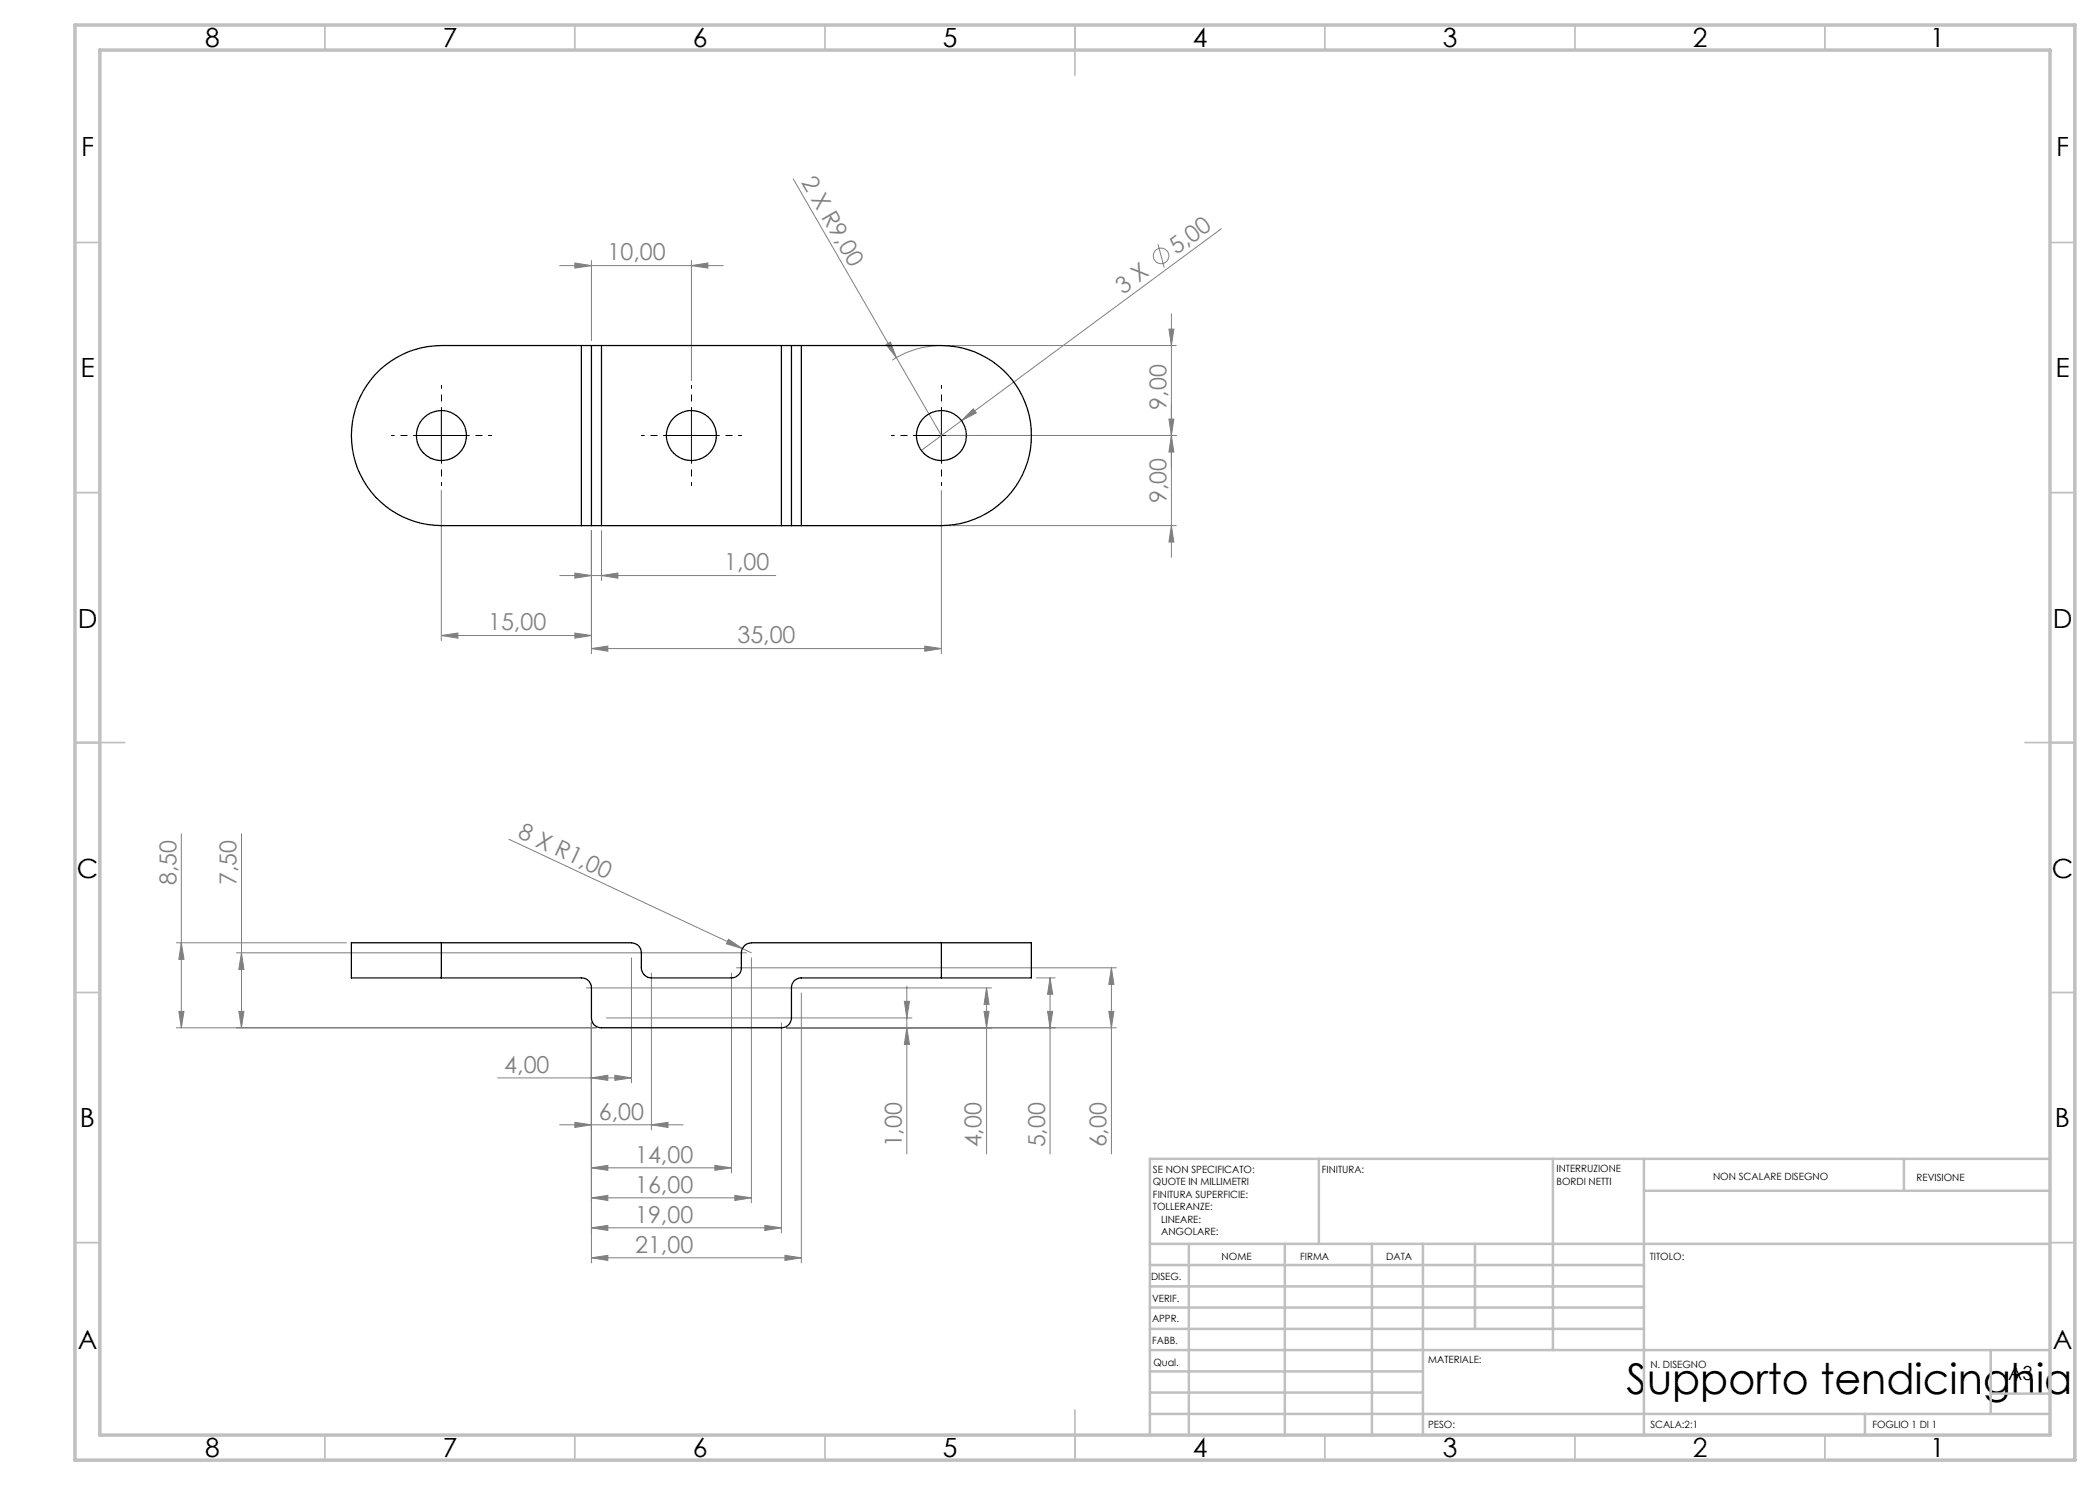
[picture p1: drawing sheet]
<svg xmlns="http://www.w3.org/2000/svg" width="420mm" height="297mm" viewBox="0 0 420 297" stroke-linecap="round" stroke-linejoin="round" font-family="sans-serif">
<g fill="none" stroke="#808080" stroke-width=".2">
<path d="M158.6 35.8l20.7 35.7M111.9 53.1h32.7M115 52.6l3.3 .5-3.3 .5zM118.3 52.1v16M138.3 53.1l3.3-.5v1zM138.3 52.1v24M231.6 48.9l1.2 4.6M244.3 45.8l-52 38.3M121.3 69.1h114M177.2 68.9l.9-.5 1.2 3.1zM179.3 71.5l9 15.6M187.3 69.1a18 18 0 0 0-8.9 2.9"/>
<path d="M233.8 65.8h1l-.5 3.3zM234.3 62.8v48.7M88.3 98.1v30M188.3 98.1v32.6M189.3 87.1h46M192.3 84.1l-8 6M194.7 81.8l.6 .8-3 1.5zM233.8 83.8h1l-.5 3.3zM234.3 87.1l.5 3.3h-1zM111.9 115.1h43.3M115 114.6l3.3 .5-3.3 .5zM118.3 106.1v24.6"/>
<path d="M120.3 115.1l3.3-.5v1zM120.3 106.1v10M121.3 105.1h114M234.3 105.1l.5 3.3h-1zM88.3 127.1l3.3-.5v1zM88.3 127.1h30M115 126.6l3.3 .5-3.3 .5zM118.3 129.7l3.3-.5v1zM118.3 129.7h70M185 129.2l3.3 .5-3.3 .5zM36.3 166.8v38.8M48.3 166.8v38.8"/>
<path d="M101.8 167.8l46.7 21.9M35.3 188.6h34M36.3 188.6l.5 3.3h-1zM47.3 190.6h102M48.3 190.6l.5 3.3h-1zM117.3 197.6h81M126.3 191.6v25M130.3 194.6v31.4M145.7 187.9l2.8 1.8-3.2-.9zM146.3 194.6v40M147.3 193.6h76M148.5 189.7l1.8 .9"/>
<path d="M150.3 191.6v49M160.3 198.6v54M181.4 197.2v33.6M197.3 197.6l.5 3.3h-1zM197.3 197.6v33.2M207.3 195.6h3.7M210 195.6l.5 3.3h-1zM210 195.6v35.2M222.3 193.6l.5 3.3h-1zM222.3 193.6v37.2M35.3 205.6h84M35.8 202.3h1l-.5 3.3z"/>
<path d="M47.8 202.3h1l-.5 3.3zM99.6 215.6h26.7M118.3 215.6l3.3-.6v1.1zM118.3 204.6v48M121.3 203.6h61.1M123 215l3.3 .6-3.3 .5zM156.3 204.6v42M157.3 205.6h66M180.9 200.3h1l-.5 3.3zM181.4 205.6l.5 3.3h-1zM196.8 202.3h1l-.5 3.3zM209.5 202.3h1l-.5 3.3z"/>
<path d="M221.8 202.3h1l-.5 3.3zM111.9 225h24.7M115 224.5l3.3 .5-3.3 .5zM118.3 233.6l3.3-.5v1zM118.3 239.6l3.3-.5v1zM118.3 233.6h28M118.3 239.6h32M130.3 225l3.3-.5v1zM143 233.1l3.3 .5-3.3 .5zM147 239.1l3.3 .5-3.3 .5zM118.3 245.6l3.3-.5v1zM118.3 251.6l3.3-.5v1z"/>
<path d="M118.3 245.6h38M118.3 251.6h42M153 245.1l3.3 .5-3.3 .5zM157 251.1l3.3 .5-3.3 .5z"/>
<circle cx="232.2" cy="51.2" r="1.55"/>
</g>
<path d="M83.3 87.1h-5M88.3 82.1v-5M88.3 92.1v5M93.3 87.1h5M133.3 87.1h-5M138.3 82.1v-5M138.3 92.1v5M143.3 87.1h5M183.3 87.1h-5M188.3 82.1v-5M188.3 92.1v5M193.3 87.1h5" fill="none" stroke="#000" stroke-width=".2" stroke-dasharray="15.2 1.3 1.3 1.3" stroke-dashoffset="14.6"/>
<path d="M83.3 87.1h10M88.3 82.1v10M133.3 87.1h10M138.3 82.1v10M183.3 87.1h10M188.3 82.1v10" fill="none" stroke="#000" stroke-width=".2"/>
<g fill="none" stroke="#c0c0c0" stroke-width=".35">
<path d="M65 5v5M115 5v5M165 5v5M215 5v10M265 5v5M315 5v5M365 5v5M15 48.5h5M410 48.5h5M15 98.5h5M410 98.5h5M15 148.5h10"/>
<path d="M405 148.5h10M15 198.5h5M410 198.5h5M15 248.5h5M410 248.5h5M65 287v5M115 287v5M165 287v5M215 282v10M265 287v5M315 287v5M365 287v5"/>
</g>
<g fill="none" stroke="#c0c0c0" stroke-width=".5">
<path d="M263.8 231.8v17M310.6 231.8v38.2M328.8 231.8v55.2M328.8 238.2h81.2M380.8 231.8v6.4M410 231.8h-180v55.2M230 248.8h180M230 257.3h98.8M230 253h98.8M237.8 248.8v38.2M257 248.8v38.2M274.4 248.8v38.2"/>
<path d="M284.6 248.8v38.2M295 248.8v17M230 265.8h98.8M230 261.5h98.8M230 278.5h54.6M230 274.3h54.6M230 270h180M398.1 270v12.8M398.1 278.7h11.9M230 282.8h180M373 282.8v4.2"/>
</g>
<path d="M15 5h400v287h-400zM20 10h390v277h-390z" fill="none" stroke="#c0c0c0" stroke-width=".7"/>
<g fill="#808080">
<path d="M177.2 68.9l.9-.5 1.2 3.1z"/>
<path d="M145.7 187.9l2.8 1.8-3.2-.9z"/>
<path d="M194.7 81.8l.6 .8-3 1.5z"/>
<path d="M115 126.6l3.3 .5-3.3 .5zM88.3 127.1l3.3-.5v1z"/>
<path d="M118.3 215.6l3.3-.6v1.1zM123 215l3.3 .6-3.3 .5zM115 224.5l3.3 .5-3.3 .5zM130.3 225l3.3-.5v1zM118.3 233.6l3.3-.5v1zM143 233.1l3.3 .5-3.3 .5zM118.3 239.6l3.3-.5v1zM147 239.1l3.3 .5-3.3 .5zM118.3 245.6l3.3-.5v1zM153 245.1l3.3 .5-3.3 .5zM118.3 251.6l3.3-.5v1zM157 251.1l3.3 .5-3.3 .5zM115 52.6l3.3 .5-3.3 .5zM138.3 53.1l3.3-.5v1zM118.3 129.7l3.3-.5v1zM185 129.2l3.3 .5-3.3 .5z"/>
<path d="M120.3 115.1l3.3-.5v1zM115 114.6l3.3 .5-3.3 .5z"/>
<path d="M181.4 205.6l.5 3.3h-1zM180.9 200.3h1l-.5 3.3zM196.8 202.3h1l-.5 3.3zM197.3 197.6l.5 3.3h-1zM209.5 202.3h1l-.5 3.3zM210 195.6l.5 3.3h-1zM221.8 202.3h1l-.5 3.3zM222.3 193.6l.5 3.3h-1zM47.8 202.3h1l-.5 3.3zM48.3 190.6l.5 3.3h-1zM35.8 202.3h1l-.5 3.3zM36.3 188.6l.5 3.3h-1z"/>
<path d="M234.3 87.1l.5 3.3h-1zM233.8 65.8h1l-.5 3.3z"/>
<path d="M233.8 83.8h1l-.5 3.3zM234.3 105.1l.5 3.3h-1z"/>
</g>
<g fill="none" stroke="#000" stroke-width=".25">
<path d="M116.3 69.1h2M116.3 69.1h-28a18 18 0 0 0-18 18 18 18 0 0 0 18 18h28M116.3 69.1v36M118.3 69.1h2M118.3 69.1v36M120.3 69.1v36M120.3 69.1h36M156.3 69.1h2M156.3 69.1v36M158.3 69.1h2M158.3 69.1v36M160.3 69.1h28a18 18 0 0 1 18 18 18 18 0 0 1-18 18h-28"/>
<path d="M160.3 69.1v36M116.3 105.1h2M118.3 105.1h2M120.3 105.1h36M156.3 105.1h2M158.3 105.1h2M88.3 188.6h38a1.99 1.99 0 0 1 2 2v3a2.05 2.05 0 0 0 2 2h16a1.99 1.99 0 0 0 2-2v-3a2.05 2.05 0 0 1 2-2h38M88.3 195.6h28a1.99 1.99 0 0 1 2 2v6a1.93 1.93 0 0 0 2 2h36a1.99 1.99 0 0 0 2-2v-6a1.93 1.93 0 0 1 2-2h28M88.3 188.6h-18v7h18M88.3 188.6v7M188.3 188.6h18v7h-18M188.3 188.6v7"/>
<circle cx="88.3" cy="87.1" r="5"/>
<circle cx="138.3" cy="87.1" r="5"/>
<circle cx="188.3" cy="87.1" r="5"/>
</g>
<text font-size="8.5" x="325.3" y="278.7">Supporto tendicinghia</text>
<g font-size="5.3">
<text x="41" y="9.5">8</text>
<text x="88.5" y="9.5">7</text>
<text x="138.5" y="9.5">6</text>
<text x="188.5" y="9.5">5</text>
<text x="238.5" y="9.5">4</text>
<text x="288.5" y="9.5">3</text>
<text x="338.5" y="9.5">2</text>
<text x="386" y="9.5">1</text>
<text x="16.2" y="31.2">F</text>
<text x="411.2" y="31.2">F</text>
<text x="16.1" y="75.5">E</text>
<text x="411.1" y="75.5">E</text>
<text x="15.5" y="125.5">D</text>
<text x="410.5" y="125.5">D</text>
<text x="15.4" y="175.5">C</text>
<text x="410.4" y="175.5">C</text>
<text x="16" y="225.5">B</text>
<text x="411" y="225.5">B</text>
<text x="15.5" y="269.7">A</text>
<text x="410.5" y="269.7">A</text>
<text x="41" y="291.5">8</text>
<text x="88.5" y="291.5">7</text>
<text x="138.5" y="291.5">6</text>
<text x="188.5" y="291.5">5</text>
<text x="238.5" y="291.5">4</text>
<text x="288.5" y="291.5">3</text>
<text x="338.5" y="291.5">2</text>
<text x="386" y="291.5">1</text>
</g>
<g font-size="4.7" fill="#808080">
<text x="160.2" y="36.4" transform="rotate(60 160.2 36.4)">2 X R9,00</text>
<text x="121.5" y="52.1">10,00</text>
<text x="235.3" y="51" transform="rotate(-36 235.3 51)">5,00</text>
<text x="224.6" y="58.9" transform="rotate(-36 224.6 58.9)">3 X</text>
<text x="233.3" y="81.9" transform="rotate(-90 233.3 81.9)">9,00</text>
<text x="233.3" y="100.6" transform="rotate(-90 233.3 100.6)">9,00</text>
<text x="144.8" y="114.1">1,00</text>
<text x="97.6" y="126.1">15,00</text>
<text x="147.5" y="128.7">35,00</text>
<text x="103.4" y="167.5" transform="rotate(25 103.4 167.5)">8 X R1,00</text>
<text x="35.3" y="177.1" transform="rotate(-90 35.3 177.1)">8,50</text>
<text x="47.3" y="177.1" transform="rotate(-90 47.3 177.1)">7,50</text>
<text x="100.9" y="214.5">4,00</text>
<text x="119.8" y="223.9">6,00</text>
<text x="127" y="232.5">14,00</text>
<text x="180.4" y="229.5" transform="rotate(-90 180.4 229.5)">1,00</text>
<text x="196.3" y="229.5" transform="rotate(-90 196.3 229.5)">4,00</text>
<text x="209" y="229.5" transform="rotate(-90 209 229.5)">5,00</text>
<text x="221.3" y="229.5" transform="rotate(-90 221.3 229.5)">6,00</text>
<text x="127" y="238.5">16,00</text>
<text x="127" y="244.5">19,00</text>
<text x="127" y="250.5">21,00</text>
</g>
<text font-size="3.9" x="401.6" y="276">A3</text>
<g font-size="2">
<text x="230.6" y="234.6">SE NON SPECIFICATO:</text>
<text x="230.6" y="237.1">QUOTE IN MILLIMETRI</text>
<text x="230.6" y="239.6">FINITURA SUPERFICIE:</text>
<text x="264.4" y="234.6">FINITURA:</text>
<text x="311.3" y="234.5">INTERRUZIONE</text>
<text x="311.3" y="237">BORDI NETTI</text>
<text x="342.6" y="236">NON SCALARE DISEGNO</text>
<text x="383.3" y="236.2">REVISIONE</text>
<text x="230.6" y="242.1">TOLLERANZE:</text>
<text x="232.2" y="244.6">LINEARE:</text>
<text x="232.2" y="247.1">ANGOLARE:</text>
<text x="244.3" y="252">NOME</text>
<text x="260" y="251.9">FIRMA</text>
<text x="277.2" y="251.9">DATA</text>
<text x="330" y="251.9">TITOLO:</text>
<text x="230.2" y="256.1">DISEG.</text>
<text x="230.4" y="260.3">VERIF.</text>
<text x="230.4" y="264.4">APPR.</text>
<text x="230.5" y="268.8">FABB.</text>
<text x="230.7" y="273.1">Qual.</text>
<text x="285.7" y="272.5">MATERIALE:</text>
<text x="330.1" y="273.6">N. DISEGNO</text>
<text x="285.6" y="285.5">PESO:</text>
<text x="330.1" y="285.6">SCALA:2:1</text>
<text x="374.5" y="285.6">FOGLIO 1 DI 1</text>
</g>
</svg>
